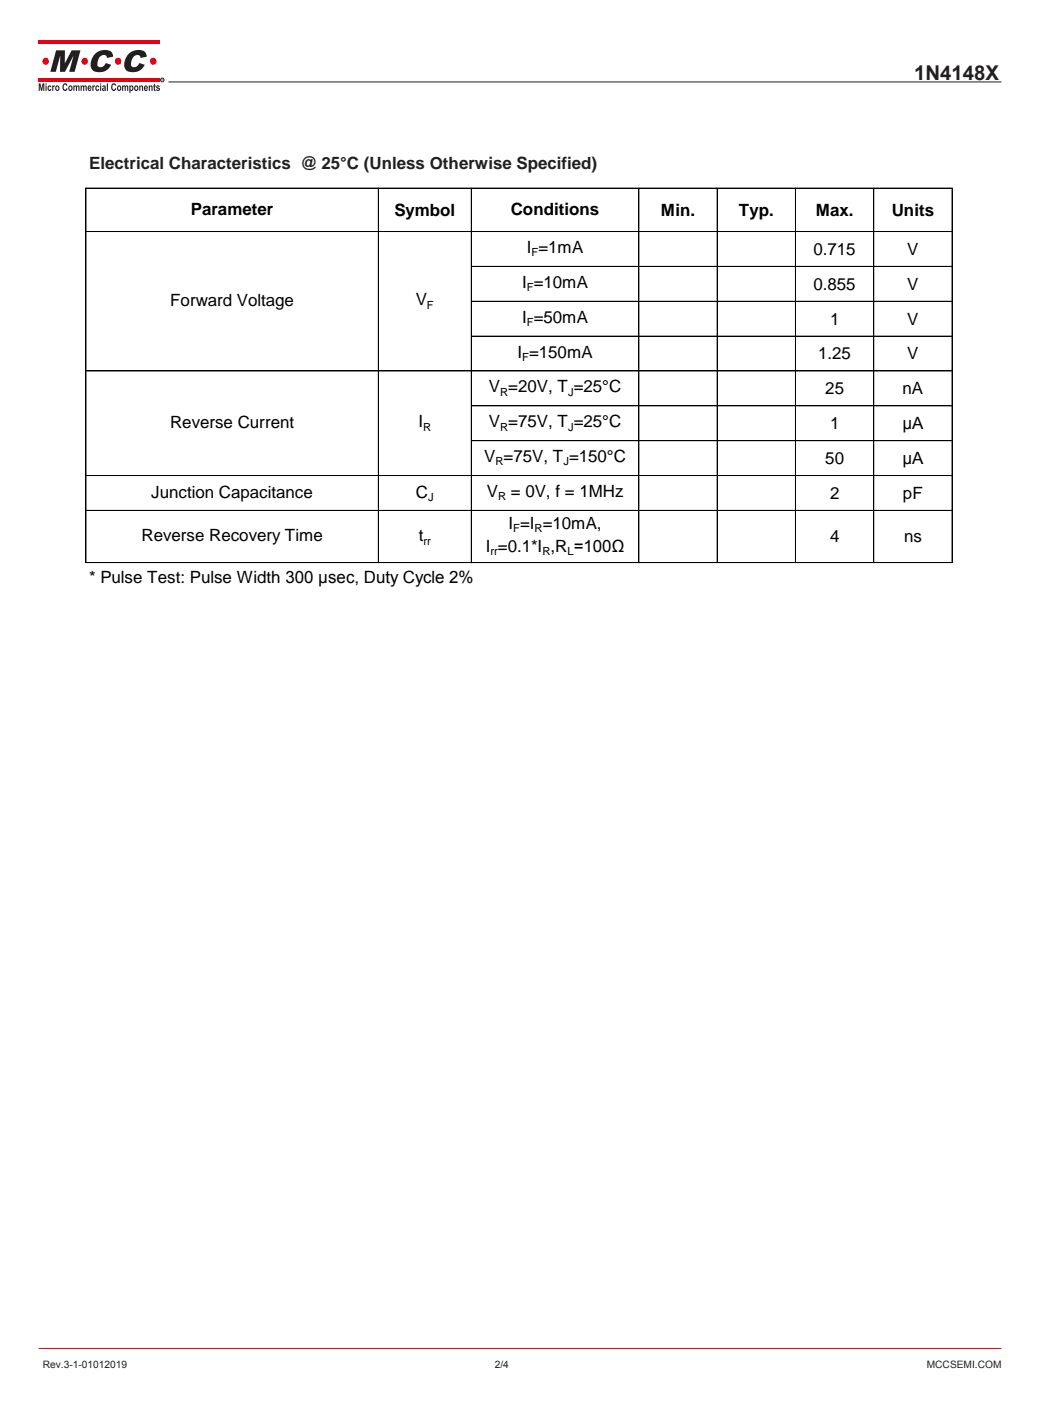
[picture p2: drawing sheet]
<svg xmlns="http://www.w3.org/2000/svg" width="216mm" height="291mm" viewBox="0 0 216 291" stroke-linecap="round" stroke-linejoin="round" font-family="sans-serif">
<g fill="#e30213">
<path d="M8 8.3h25.2v.8h-25.2z"/>
<path d="M8 16.2h25.2v.8h-25.2z"/>
</g>
<g fill="#231f20">
<path d="M8 17.3h.4l.2 1.1 .2-1.1h.4v1.6h-.2v-1.2l-.3 1.2h-.2l-.2-1.2v1.2h-.3zM9.5 17.3h.2v.3h-.2zM9.5 17.8h.2v1.1h-.2zM10 17.9l.4-.2 .3 .4h-.2l-.1-.1a.32 .32 0 0 0-.3 .3 .32 .32 0 0 0 .3 .3l.1-.2 .2 .1a.46 .46 0 0 1-.6 .3 .46 .46 0 0 1-.2-.7zM10.8 17.8h.3v.1l.1-.2 .2 .1-.1 .2-.2 .1v.8h-.3zM11.6 17.9a.51 .51 0 0 1 .8 .4 .51 .51 0 0 1-.8 .4l-.1-.4zM11.8 18.1v.5a.29 .29 0 0 0 .3-.3 .29 .29 0 0 0-.3-.2zM13.2 17.4l.5-.1 .3 .5h-.2l-.2-.2a.53 .53 0 0 0-.4 .5 .53 .53 0 0 0 .4 .5l.2-.3 .2 .1a.55 .55 0 0 1-.7 .5 .55 .55 0 0 1-.3-.8zM14.3 17.9a.51 .51 0 0 1 .8 .4 .51 .51 0 0 1-.8 .4l-.1-.4zM14.5 18.1v.5a.29 .29 0 0 0 .3-.3 .29 .29 0 0 0-.3-.2zM15.2 17.8h.3v.1l.2-.2a.27 .27 0 0 0 .3 .2 .27 .27 0 0 0 .2-.2l.3 .2v1h-.2l-.1-.9-.2 .1v.8h-.2l-.2-.9-.1 .1v.8h-.3zM16.7 17.8h.3v.1l.2-.2a.27 .27 0 0 0 .3 .2 .27 .27 0 0 0 .2-.2l.3 .2v1h-.2l-.1-.9-.2 .1v.8h-.2l-.2-.9-.1 .1v.8h-.3zM18.3 17.9a.44 .44 0 0 1 .6-.1 .44 .44 0 0 1 .1 .6h-.6l.1 .3 .5-.1a.42 .42 0 0 1-.5 .3 .42 .42 0 0 1-.3-.6zM18.5 18l-.1 .2h.4l-.1-.2zM19.2 17.8h.2v.1l.1-.2 .2 .1v.2l-.2 .1-.1 .8h-.2zM19.9 17.9l.5-.2 .2 .4h-.2l-.1-.1a.32 .32 0 0 0-.3 .3 .32 .32 0 0 0 .3 .3l.1-.2 .2 .1a.46 .46 0 0 1-.6 .3 .46 .46 0 0 1-.2-.7zM20.8 17.3h.2v.3h-.2zM20.8 17.8h.2v1.1h-.2zM21.3 17.8a.37 .37 0 0 1 .5-.1 .37 .37 0 0 1 .2 .5v.7l-.2-.1a.35 .35 0 0 1-.6-.2 .35 .35 0 0 1 .4-.4l.1-.2-.5 .1zM21.4 18.5a.2 .2 0 0 0 .4 0 .2 .2 0 0 0-.4 0zM22.2 17.3h.2v1.6h-.2zM23.4 17.4l.5-.1 .2 .5h-.2l-.2-.2a.53 .53 0 0 0-.4 .5 .53 .53 0 0 0 .4 .5l.2-.3 .2 .1a.55 .55 0 0 1-.7 .5 .55 .55 0 0 1-.3-.8zM24.4 17.9a.51 .51 0 0 1 .8 .4 .51 .51 0 0 1-.8 .4l-.1-.4zM24.6 18.1l.1 .5a.29 .29 0 0 0 .3-.3 .29 .29 0 0 0-.4-.2zM25.4 17.8h.2v.1l.2-.2a.27 .27 0 0 0 .3 .2 .27 .27 0 0 0 .3-.2l.2 .2v1h-.2l-.1-.9-.2 .1v.8h-.2l-.1-.9-.2 .1v.8h-.2zM26.9 17.8h.2v.1a.37 .37 0 0 1 .5-.1 .37 .37 0 0 1 .1 .5 .38 .38 0 0 1-.1 .5 .38 .38 0 0 1-.5-.1v.6h-.2zM27.2 18a.32 .32 0 0 0-.1 .4 .32 .32 0 0 0 .3 .2l.1-.4zM28 17.9a.51 .51 0 0 1 .7 .4 .51 .51 0 0 1-.7 .4l-.2-.4zM28.1 18.1l.1 .5a.29 .29 0 0 0 .3-.3 .29 .29 0 0 0-.4-.2zM28.9 17.8h.2v.1l.2-.1a.32 .32 0 0 1 .3 0 .32 .32 0 0 1 .1 .4v.7h-.2v-.8l-.1-.1-.2 .1v.8h-.3zM30 17.9a.44 .44 0 0 1 .6-.1 .44 .44 0 0 1 .1 .6h-.6l.1 .3 .5-.1a.42 .42 0 0 1-.5 .3 .42 .42 0 0 1-.3-.6zM30.2 18l-.1 .2h.4l-.1-.2zM30.9 17.8h.2v.1l.1-.1a.32 .32 0 0 1 .4 0 .32 .32 0 0 1 .1 .4v.7h-.2l-.1-.8-.1-.1-.2 .1v.8h-.2zM31.9 17.5l.3-.1v.4h.1v.2h-.1l.1 .9-.3-.1-.1-.8h-.1zM32.5 17.8l.5-.1 .2 .3-.4-.1-.1 .2a.43 .43 0 0 1 .5 .3 .43 .43 0 0 1-.4 .5l-.3-.1-.1-.2h.6l-.5-.4z"/>
<path d="M11.7 10.5h1.8v2.7l1.4-2.7h1.8l-1.2 4.4h-1.1l.9-3.4-1.8 3.4h-1v-3.4l-.9 3.4h-1.1zM19.7 11.2a2.69 2.69 0 0 1 3.5-.3l.3 .9-1.3 .2a.7 .7 0 0 0-.4-.6 .7 .7 0 0 0-.8 .2 1.98 1.98 0 0 0-.6 2.2 1.12 1.12 0 0 0 1.6-.7l1.1 .4a2.62 2.62 0 0 1-4 1 2.74 2.74 0 0 1 .6-3.3zM26.7 11.2a2.69 2.69 0 0 1 3.5-.3l.3 .9-1.3 .2a.7 .7 0 0 0-.5-.6 .7 .7 0 0 0-.7 .2 1.98 1.98 0 0 0-.6 2.2 1.12 1.12 0 0 0 1.6-.7l1.1 .4a2.62 2.62 0 0 1-4 1 2.74 2.74 0 0 1 .6-3.3z"/>
</g>
<g fill="#e30213">
<circle cx="31.8" cy="12.7" r=".7"/>
<circle cx="24.5" cy="12.7" r=".7"/>
<circle cx="17.6" cy="12.7" r=".7"/>
<circle cx="9.5" cy="12.7" r=".7"/>
</g>
<circle cx="33.7" cy="16.6" r=".38" fill="none" stroke="#231f20" stroke-width=".21"/>
<path d="M33.6 16.4h.2v.2l.1 .2-.2-.2-.1 .2zM33.6 16.4v.2l.2-.1z" fill="#231f20"/>
<path d="M35 17h173" fill="none" stroke="#231f20" stroke-width=".21"/>
<path d="M8 280.1h200" fill="none" stroke="#e30213" stroke-width=".21"/>
<g fill="none" stroke="#000" stroke-width=".21">
<path d="M17.9 39.1v77.8M17.9 39.1h179.9M78.6 39.1v77.8M97.9 39.1v77.8M132.7 39.1v77.8M148.9 39.1v77.8M165.2 39.1v77.8M181.5 39.1v77.8M197.7 39.1v77.8M17.9 48.1h179.9M97.9 55.3h99.9M17.9 77.1h179.9"/>
<path d="M97.9 62.6h99.9M97.9 69.8h99.9M17.9 98.8h179.9M97.9 84.3h99.9M97.9 91.5h99.9M17.9 106h179.9M17.9 116.9h179.9"/>
</g>
<text font-size="4.2" fill="#231f20" x="189.9" y="16.7">1N4148X</text>
<text font-size="3.5" fill="#231f20" x="18.5" y="35">Electrical Characteristics @ 25°C (Unless Otherwise Specified)</text>
<g font-size="3.5">
<text x="39.6" y="44.7">Parameter</text>
<text x="81.9" y="44.9">Symbol</text>
<text x="106.1" y="44.7">Conditions</text>
<text x="137.3" y="44.9">Min.</text>
<text x="153.5" y="44.9">Typ.</text>
<text x="169.4" y="44.9">Max.</text>
<text x="185.2" y="44.9">Units</text>
<text x="109.4" y="52.6">I =1mA</text>
<text x="169" y="52.9">0.715</text>
<text x="188.4" y="52.9">V</text>
<text x="108.4" y="59.8">I =10mA</text>
<text x="35.4" y="63.6">Forward Voltage</text>
<text x="86.3" y="63.4">V</text>
<text x="169" y="60.2">0.855</text>
<text x="188.4" y="60.2">V</text>
<text x="108.4" y="67">I =50mA</text>
<text x="172.4" y="67.4">1</text>
<text x="188.4" y="67.4">V</text>
<text x="107.5" y="74.3">I =150mA</text>
<text x="169.9" y="74.7">1.25</text>
<text x="188.4" y="74.7">V</text>
<text x="101.5" y="81.5">V =20V, T =25°C</text>
<text x="171.4" y="81.9">25</text>
<text x="187.5" y="81.9">nA</text>
<text x="35.3" y="89">Reverse Current</text>
<text x="86.9" y="88.8">I</text>
<text x="101.5" y="88.8">V =75V, T =25°C</text>
<text x="172.4" y="89.1">1</text>
<text x="187.4" y="89.1">μA</text>
<text x="100.6" y="96">V =75V, T =150°C</text>
<text x="171.4" y="96.4">50</text>
<text x="187.4" y="96.4">μA</text>
<text x="31.4" y="103.5">Junction Capacitance</text>
<text x="86.4" y="103.4">C</text>
<text x="101.1" y="103.2">V</text>
<text x="106.1" y="103.2">= 0V, f = 1MHz</text>
<text x="172.4" y="103.6">2</text>
<text x="187.5" y="103.6">pF</text>
<text x="29.4" y="112.5">Reverse Recovery Time</text>
<text x="87" y="112.4">t</text>
<text x="105.6" y="109.9">I =I =10mA,</text>
<text x="172.4" y="112.6">4</text>
<text x="187.8" y="112.6">ns</text>
<text x="100.9" y="114.7">I =0.1*I ,R =100Ω</text>
<text x="18.5" y="121">* Pulse Test: Pulse Width 300 μsec, Duty Cycle 2%</text>
</g>
<g font-size="2.3">
<text x="110.4" y="53.2">F</text>
<text x="88.7" y="64.1">F</text>
<text x="109.4" y="60.5">F</text>
<text x="109.4" y="67.7">F</text>
<text x="108.4" y="75">F</text>
<text x="103.9" y="82.2">R</text>
<text x="118" y="82.2">J</text>
<text x="87.9" y="89.4">R</text>
<text x="103.9" y="89.4">R</text>
<text x="118" y="89.4">J</text>
<text x="102.9" y="96.7">R</text>
<text x="117" y="96.7">J</text>
<text x="88.9" y="104.1">J</text>
<text x="103.5" y="103.9">R</text>
<text x="88" y="113.1">rr</text>
<text x="106.6" y="110.6">F</text>
<text x="111" y="110.6">R</text>
<text x="101.9" y="115.3">rr</text>
<text x="112.6" y="115.3">R</text>
<text x="117.9" y="115.3">L</text>
</g>
<g font-size="2.1" fill="#231f20">
<text x="8.9" y="284.1">Rev.3-1-01012019</text>
<text x="102.7" y="284.1">2/4</text>
<text x="192.5" y="284.1">MCCSEMI.COM</text>
</g>
</svg>
